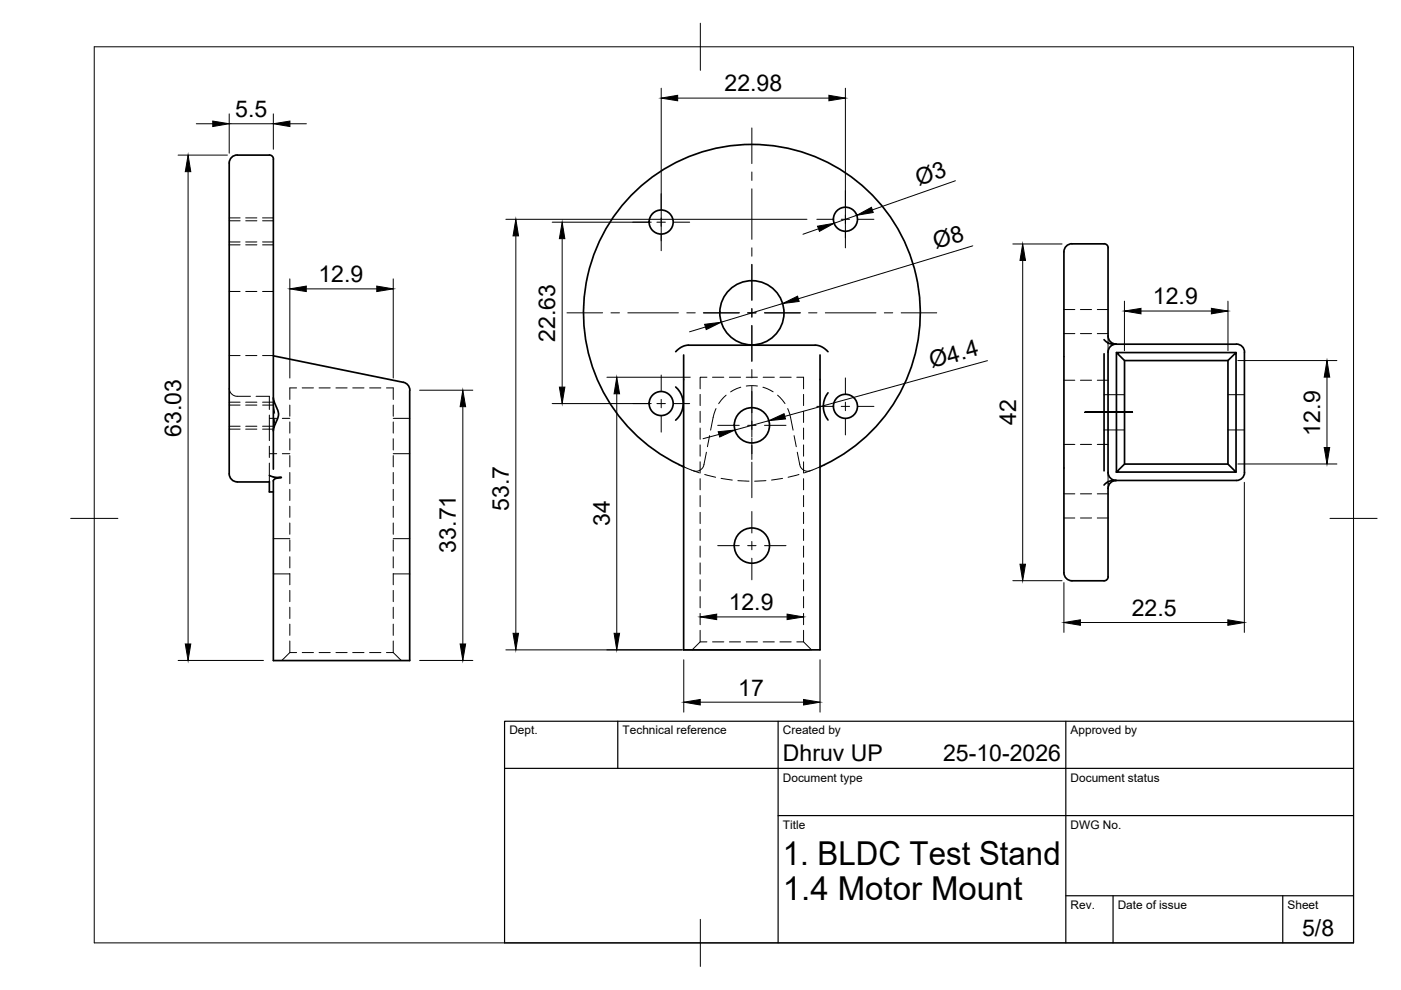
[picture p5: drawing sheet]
<svg xmlns="http://www.w3.org/2000/svg" width="297mm" height="210mm" viewBox="0 0 297 210" stroke-linecap="round" stroke-linejoin="round" font-family="sans-serif">
<!-- layer: Hidden -->
<g fill="none" stroke="#000" stroke-width=".21">
<path d="M48.6 51.3h2.3M48.6 46.2h2.3M48.6 51.9h2.3M48.6 46.8h2.3M52.1 51.3h2.4M52.1 46.2h2.4M52.1 51.9h2.4M52.1 46.8h2.4M55.7 51.3h2.3M55.7 46.2h2.3M55.7 51.9h2.3M55.7 46.8h2.3"/>
<path d="M48.6 75.4h2.3M48.6 61.8h2.3M52.1 75.4h2.4M52.1 61.8h2.4M55.7 75.4h2.3M55.7 61.8h2.3M149.9 80h-1.5v2.4M151.1 80h2.4M154.6 80h2.4M158.2 80h2.4M161.8 80h2.4M165.4 80h2.3"/>
<path d="M168.9 80h1.5v2.4M225.6 70.7h2.3M225.6 65.6h2.3M229.1 70.7h2.3M229.1 65.6h2.3M232.6 70.7h2.3M232.6 65.6h2.3M234.9 71.3v1.5M234.9 72.8v1.9M234.9 72.8h1.1M48.6 82.3a1.72 1.72 0 0 0 1.7 1.7h2.8M48.6 91h2.3"/>
<path d="M48.6 85.9h2.3M48.6 90.4h2.3M48.6 85.3h2.3M52.1 91h2.4M52.1 85.9h2.4M52.1 90.4h2.4M52.1 85.3h2.4M54.3 84h2.8v2.8M55.7 91h2.3M55.7 85.9h2.3M55.7 90.4h2.3M55.7 85.3h2.3"/>
<path d="M57.1 98.2v3.9M57.1 88v5.4M57.1 94.6v2.4M57.1 96.2h1.6M57.1 88.7h1.6M58 85.5l.2 2.1M58.3 88.8l-.3 2.5M59.9 96.2h1.5M59.9 88.7h1.5M61.4 85.9v2.4M61.4 89.5v2.3M61.4 93v2.4"/>
<path d="M61.4 96.6v2.4M62.9 82.2h-1.5v2.5M64.1 82.2h2.4M67.6 82.2h2.4M71.2 82.2h2.4M74.8 82.2h2.4M78.4 82.2h2.4M81.9 82.2h1.5v2.5M83.4 85.9v2.4M83.4 89.5v2.3M83.4 93v2.4M83.4 96.6v2.4"/>
<path d="M83.4 96.2h3.5M83.4 88.7h3.5M144.9 99l3.4 1.3M148.4 83.6v2.4M148.4 87.2v2.4M148.4 90.8v2.3M148.4 94.3v2.4M148.4 97.9v2.4M149.8 95.9l-.6 2.6a1.71 1.71 0 0 1-2.2 1.3M150.5 92.4l-.5 2.3M151.8 86.6a15.2 15.2 0 0 0-1.1 4.6M153.9 83.8l-1.5 1.8"/>
<path d="M157.1 82.1l-2.2 1M158.2 81.8h2.4M161.8 82.1l2.1 1M164.9 83.8l1.5 1.8M167 86.6a15.2 15.2 0 0 1 1.1 4.6M168.4 92.4l.4 2.3M169 95.9l.6 2.6a1.71 1.71 0 0 0 2.2 1.3M170.4 83.6v2.4M170.4 87.2v2.4M170.4 90.8v2.3M170.4 94.3v2.4M170.4 97.9v2.4"/>
<path d="M173.9 99l-3.4 1.3M225.6 94.2h2.3M225.6 80.6h2.3M229.1 94.2h2.3M229.1 80.6h2.3M232.6 94.2h2.3M232.6 80.6h2.3M234.1 91.2h4.3M234.1 83.7h4.3M260.3 91.2h3.5M260.3 83.7h3.5M58 114.2h3.4"/>
<path d="M61.4 100.2v2.4M61.4 103.8v2.3M61.4 107.3v2.4M61.4 110.9v2.4M61.4 114.5v2.4M61.4 118v2.4M83.4 100.2v2.4M83.4 103.8v2.3M83.4 107.3v2.4M83.4 110.9v2.4M83.4 114.5v2.4M83.4 118v2.4"/>
<path d="M83.4 114.2h3.5M148.4 101.5v2.4M148.4 105.1v2.3M148.4 108.6v2.4M148.4 112.2v2.4M148.4 115.8v2.3M148.4 119.4v2.3M149.4 100.6l2.3 .6M152.9 101.4l2.4 .4M156.4 101.9l2.4 .1M162.4 101.9l-2.4 .1M165.9 101.4l-2.3 .4"/>
<path d="M169.4 100.6l-2.3 .6M170.4 101.5v2.4M170.4 105.1v2.3M170.4 108.6v2.4M170.4 112.2v2.4M170.4 115.8v2.3M170.4 119.4v2.3M225.6 109.8h2.3M225.6 104.7h2.3M229.1 109.8h2.3M229.1 104.7h2.3M232.6 109.8h2.3"/>
<path d="M232.6 104.7h2.3M234.9 102.6v1M234.9 100.2v2.4M234.9 102.6h.3M58 121.7h3.4M61.4 121.6v2.4M61.4 125.2v2.4M61.4 128.7v2.4M61.4 132.3v2.4M61.4 135.9v2.5M62.9 138.4h-1.5l-1.7 1.7M64.1 138.4h2.4"/>
<path d="M67.6 138.4h2.4M71.2 138.4h2.4M74.8 138.4h2.4M78.4 138.4h2.4M81.9 138.4h1.5M83.4 138.4l1.7 1.7M83.4 121.6v2.4M83.4 125.2v2.4M83.4 128.7v2.4M83.4 132.3v2.4M83.4 135.9v2.5M83.4 121.7h3.5"/>
<path d="M148.4 122.9v2.4M148.4 126.5v2.4M148.4 130.1v2.4M148.4 133.6v2.5M149.9 136.1h-1.5l-1.7 1.7M151.1 136.1h2.4M154.6 136.1h2.4M158.2 136.1h2.4M161.8 136.1h2.4M165.4 136.1h2.3M170.4 133.6v2.5h-1.5M170.4 136.1l1.7 1.7"/>
<path d="M170.4 122.9v2.4M170.4 126.5v2.4M170.4 130.1v2.4"/>
</g>
<!-- layer: Visible -->
<g fill="none" stroke="#000" stroke-width=".36">
<path d="M57.1 32.9h-6.8a1.92 1.92 0 0 0-1.7 2.3v65.3M57.1 32.9a.86 .86 0 0 1 .9 .8M58 33.7v65.8M234.9 52.5v17.3a2.64 2.64 0 0 0 .9 2.9l.8 .3a1.7 1.7 0 0 0-1.7 1.7v25.5a1.7 1.7 0 0 0 1.7 1.7M235 52.5a.82 .82 0 0 0-.9-.8h-6.8a1.92 1.92 0 0 0-1.7 2.4v66.3a2.67 2.67 0 0 0 .8 2.5l.9 .2h6.8a.86 .86 0 0 0 .8-.8M58 75.5l27.5 5.6M143.3 74.6l1.1-1 1.3-.4h27.4l1.3 .4 1.2 1M144.9 75.3v62.5h29v-62.5M234.1 72l.9 .7 1.1 .3h26M234.1 75v24.8M236.7 74.8v25.3M238.4 76.4v22"/>
<path d="M262.1 74.8h-25.4l1.7 1.6h21.9M262.2 73a1.67 1.67 0 0 1 1.6 1.7l.1 25.5a1.7 1.7 0 0 1-1.7 1.7h-25.6M58 84.3l1.1 3.3-.2 1-.7 1.8-.2 .9M85.5 81.1a1.66 1.66 0 0 1 1.4 1.6v57.4h-28.9v-38.2l.5-.5 1.1-.2h-1.4l-1.1-.4M143.3 82.1l1.1 1.5 .4 1.7v.9l-.3 1-.4 .9-.8 1M144.9 99l-.5-.3a35.7 35.7 0 0 1-12.9-54.7 35.7 35.7 0 0 1 56.2 .5 35.7 35.7 0 0 1-13.8 54.5M175.6 83.3l-.8 1.3-.2 1.5 .2 1.6 .8 1.3M260.3 98.4v-22l1.8-1.6v25.3M48.6 100.5a1.7 1.7 0 0 0 1.7 1.7M50.3 102.2h6.8M57.1 102.1v2.2h.9M236.6 101.9l-1.5 .2-1 .7"/>
<path d="M236.6 101.9a1.7 1.7 0 0 0-1.7 1.7v18.7M236.7 100.1l1.7-1.7h21.9l1.8 1.7z"/>
<circle cx="140.2" cy="47.1" r="2.55"/>
<circle cx="179.3" cy="46.5" r="2.55"/>
<circle cx="159.4" cy="66.3" r="6.8"/>
<circle cx="140.2" cy="85.6" r="2.55"/>
<circle cx="159.4" cy="90.2" r="3.7"/>
<circle cx="179.3" cy="86.2" r="2.55"/>
<circle cx="159.4" cy="115.7" r="3.7"/>
</g>
<!-- layer: BORDER -->
<path d="M20 9.9h267v190h-267zM148.5 4.9v10M15 109.9h10M282 109.9h10M148.5 194.9v10" fill="none" stroke="#000" stroke-width=".21"/>
<!-- layer: TITLEBLOCK -->
<path d="M107 152.9h180v47h-180zM131 152.9v10M165 152.9v47M226 152.9v47M107 162.9h180M165 172.9h122M226 189.9h61M236 189.9v10M272 189.9v10" fill="none" stroke="#000" stroke-width=".25"/>
<!-- layer: Smart Centers -->
<g fill="none" stroke="#000" stroke-width=".21">
<path d="M159.4 27.1v7.6M159.4 36.5v1.8M134.1 47.1h3.4M139.3 47.1h1.8M140.2 41.1v3.3M140.2 46.2v1.8M140.2 49.8v3.4M142.9 47.1h3.3M159.4 40v10.8M159.4 52.5v1.8M159.4 56v7.7M173.2 46.5h3.4"/>
<path d="M178.4 46.5h1.7M179.2 40.4v3.4M179.2 45.6v1.8M179.2 49.2v3.3M181.9 46.5h3.4M120.2 66.3h7.6M129.5 66.3h1.8M133.1 66.3h10.7M140.2 79.5v3.4M145.6 66.3h1.8M149.1 66.3h7.6M158.5 66.3h1.8"/>
<path d="M159.4 65.4v1.8M159.4 69v7.6M159.4 78.4v1.7M162.1 66.3h7.6M171.4 66.3h1.8M175 66.3h10.7M187.5 66.3h1.8M191.1 66.3h7.5M134.1 85.6h3.4M139.3 85.6h1.8M140.2 84.7v1.8M140.2 88.3v3.3"/>
<path d="M142.9 85.6h3.3M152.2 90.2h4.5M158.5 90.2h1.8M159.4 81.9v10.7M159.4 92.9v4.5M159.4 98v7.5M162.1 90.2h4.5M173.2 86.2h3.4M178.4 86.2h1.7M179.2 80.1v3.4M179.2 85.3v1.8M179.2 88.9v3.3"/>
<path d="M181.9 86.2h3.4M230 87.4h10.1M152.2 115.7h4.5M158.5 115.7h1.8M159.4 108.5v4.5M159.4 114.8v1.8M159.4 118.4v4.5M162.1 115.7h4.5"/>
</g>
<!-- layer: FD_Dimensions -->
<g fill="none" stroke="#000" stroke-width=".21">
<path d="M140.2 18.7v32.3M179.2 18.7v31.8M37.8 32.9h10.4M39.9 36.4v100.1M41.6 26.2h3.5M48.6 24.1v8.4M48.6 26.2h9.4M58 24.1v7.5M61.5 26.2h3.5M143.7 20.8h32M202.6 38.3l-17.6 6.2M61.4 59.1v21.1"/>
<path d="M83.4 59.1v21.1M107.3 46.5h63.8M109.4 50v84.3M117.1 47.1h21M119.2 50.6v31.5M173.5 48.5l-3.3 1.2M181.7 45.6l-4.9 1.7M206.2 52.1l-36.9 11.2M214.7 51.7h10.5M216.8 55.2v64.4M64.9 61.2h15M128.7 80h17.6"/>
<path d="M149.6 69.3l-3.4 1.1M165.9 64.4l-13 3.9M209.4 76.5l-43 11.8M238.4 63.9v10.5M241.9 65.9h14.9M260.3 63.9v10.5M262.4 76.4h21M281.3 80v14.9M89 82.7h11.2M98.1 86.2v50.3M117.1 85.6h21M130.8 83.5v50.8"/>
<path d="M152.4 92.1l-3.3 .9M163 89.2l-7.2 2M262.4 98.4h21M263.8 102.3v31.8M107.3 137.8h64.5M145 139.9v11.1M152 130.8h14.9M173.9 139.9v11.1M214.7 123.1h10.5M225.6 123.5v10.6M229.1 132h31.2M37.8 140h18.1"/>
<path d="M89 140h11.2M148.5 148.9h21.9"/>
</g>
<g fill="#000" stroke="#000" stroke-width=".21">
<path d="M39.9 32.9l.5 3.5h-1.1zM45.1 25.7l3.5 .5-3.5 .6zM58 26.2l3.5-.5v1.1zM140.2 20.8l3.5-.6v1.2zM175.7 20.2l3.5 .6-3.5 .6zM109.4 46.5l.5 3.5h-1.1zM119.2 47.1l.6 3.5h-1.2zM173.3 48l3.5-.7-3.1 1.8zM181.7 45.6l3.1-1.6 .3 1.1zM216.8 51.7l.6 3.5h-1.1zM61.4 61.2l3.5-.5v1.1zM79.9 60.7l3.5 .5-3.5 .6z"/>
<path d="M149.4 68.8l3.5-.5-3.2 1.6zM165.9 64.4l3.2-1.6 .3 1.1zM238.4 65.9l3.5-.5v1.1zM256.8 65.4l3.5 .5-3.5 .6zM281.3 76.4l.6 3.6h-1.1zM98.1 82.7l.6 3.5h-1.1zM118.6 82.1h1.2l-.6 3.5zM130.8 80l.6 3.5h-1.2zM152.3 91.5l3.5-.3-3.2 1.5zM163 89.2l3.2-1.5 .3 1.1zM280.8 94.9h1.1l-.6 3.5zM216.3 119.6h1.1l-.6 3.5z"/>
<path d="M39.3 136.5h1.1l-.5 3.5zM97.6 136.5h1.1l-.6 3.5zM108.8 134.3h1.1l-.5 3.5zM130.2 134.3h1.2l-.6 3.5zM148.4 130.8l3.6-.6v1.2zM166.9 130.2l3.5 .6-3.5 .6zM225.6 132l3.5-.6v1.2zM260.3 131.4l3.5 .6-3.5 .6zM145 148.9l3.5-.6v1.2zM170.4 148.3l3.5 .6-3.5 .6z"/>
</g>
<g font-size="7">
<text x="166" y="183.4">1. BLDC Test Stand</text>
<text x="166" y="190.9">1.4 Motor Mount</text>
</g>
<g font-size="4.9">
<text x="153.6" y="19.3">22.98</text>
<text x="49.9" y="24.8">5.5</text>
<text x="194.8" y="39.4" transform="rotate(-19 194.8 39.4)">Ø3</text>
<text x="198.4" y="52.9" transform="rotate(-17 198.4 52.9)">Ø8</text>
<text x="67.5" y="59.8">12.9</text>
<text x="244.5" y="64.5">12.9</text>
<text x="117.7" y="72.4" transform="rotate(-90 117.7 72.4)">22.63</text>
<text x="197.6" y="78.1" transform="rotate(-15 197.6 78.1)">Ø4.4</text>
<text x="38.4" y="92.6" transform="rotate(-90 38.4 92.6)">63.03</text>
<text x="215.4" y="90" transform="rotate(-90 215.4 90)">42</text>
<text x="279.9" y="92.3" transform="rotate(-90 279.9 92.3)">12.9</text>
<text x="107.9" y="108.3" transform="rotate(-90 107.9 108.3)">53.7</text>
<text x="129.3" y="111.6" transform="rotate(-90 129.3 111.6)">34</text>
<text x="96.7" y="117.2" transform="rotate(-90 96.7 117.2)">33.71</text>
<text x="154.5" y="129.3">12.9</text>
<text x="240" y="130.5">22.5</text>
<text x="156.5" y="147.5">17</text>
<text x="166" y="161.4">Dhruv UP</text>
<text x="200" y="161.4">25-10-2026</text>
<text x="276.1" y="198.6">5/8</text>
</g>
<g font-size="2.5">
<text x="108" y="155.7">Dept.</text>
<text x="132" y="155.7">Technical reference</text>
<text x="166" y="155.7">Created by</text>
<text x="227" y="155.7">Approved by</text>
<text x="166" y="165.7">Document type</text>
<text x="227" y="165.7">Document status</text>
<text x="166" y="175.7">Title</text>
<text x="227" y="175.7">DWG No.</text>
<text x="227" y="192.7">Rev.</text>
<text x="237" y="192.7">Date of issue</text>
<text x="273" y="192.7">Sheet</text>
</g>
</svg>
